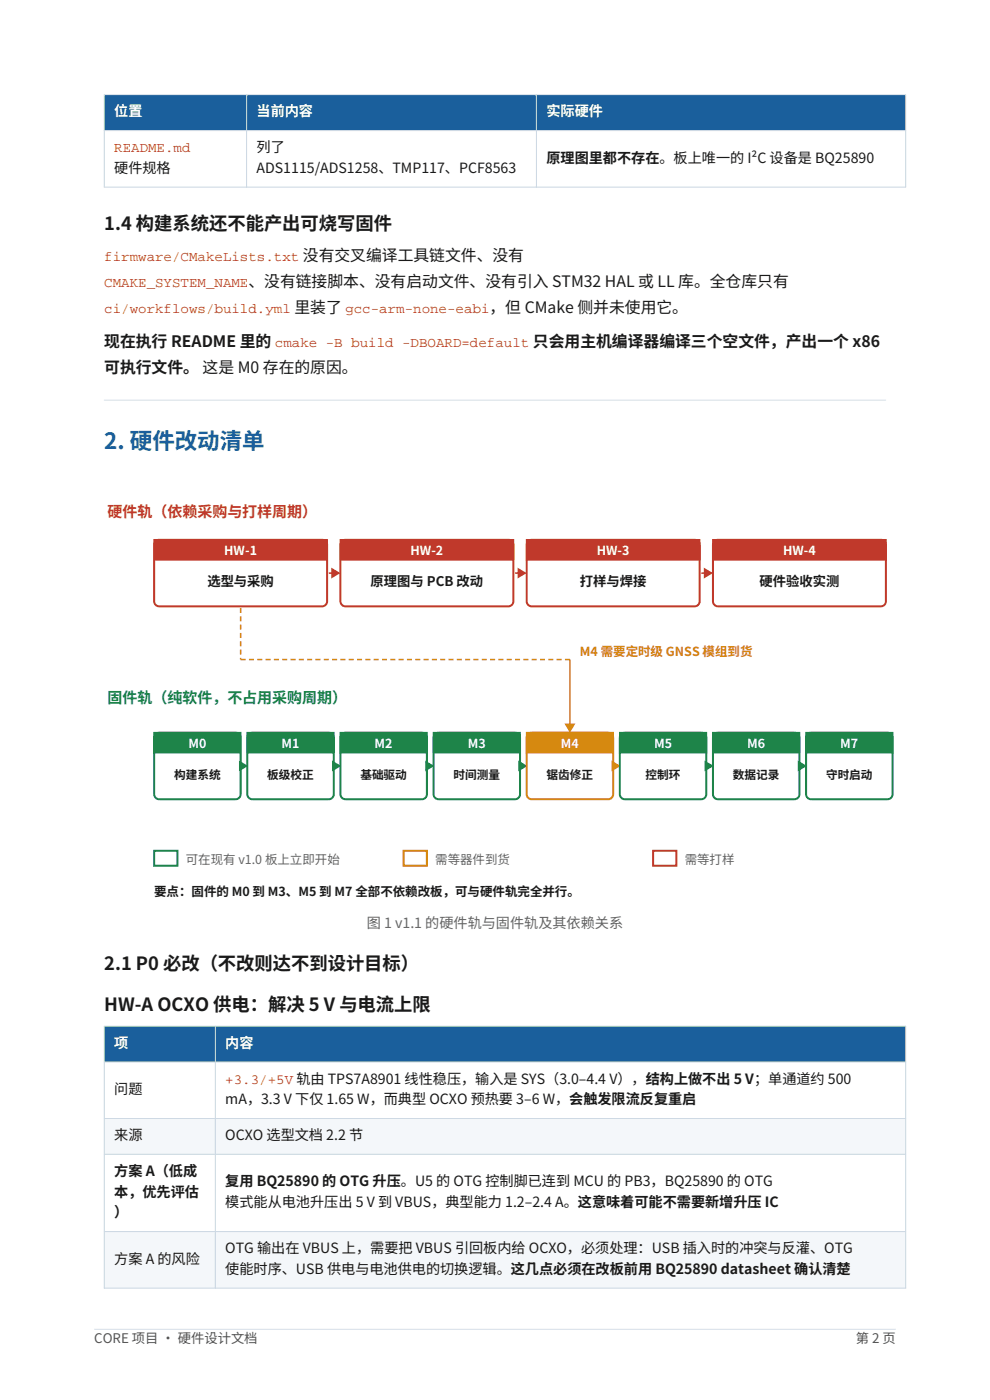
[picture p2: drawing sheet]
<svg xmlns="http://www.w3.org/2000/svg" width="210mm" height="297mm" viewBox="0 0 210 297" stroke-linecap="round" stroke-linejoin="round" font-family="sans-serif">
<path d="M20 282h170" fill="none" stroke="#d5dee7" stroke-width=".21"/>
<path d="M22.1 20.1h170v7.6h-170z" fill-rule="evenodd" fill="#1a5f9c"/>
<path d="M22.1 27.7h170v12h-170z" fill-rule="evenodd" fill="#fff"/>
<path d="M22.1 20.1h170v19.6h-170zM22.1 27.7h170M52.3 20.1v19.6M113.8 20.1v19.6" fill="none" stroke="#c9d6e2" stroke-width=".21"/>
<path d="M22.1 84.9h165.8" fill="none" stroke="#d5dee7" stroke-width=".21"/>
<path d="M32.9 115l.9-.5h34.5a1.06 1.06 0 0 1 1.1 1.1v12a1.06 1.06 0 0 1-1.1 1h-34.5a1.06 1.06 0 0 1-1.1-1v-12z" fill-rule="evenodd" fill="#fff" stroke="#c0392b" stroke-width=".42"/>
<g fill="#c0392b" stroke="#c0392b" stroke-width=".35">
<path d="M70.4 120.7l1.5 .9-1.5 .8z"/>
<path d="M32.7 114.5h36.7v4.3h-36.7z" fill-rule="evenodd"/>
</g>
<path d="M69.7 121.6h2.2" fill="none" stroke="#c0392b" stroke-width=".32"/>
<path d="M72.4 115l.9-.5h34.5a1.06 1.06 0 0 1 1.1 1.1v12a1.06 1.06 0 0 1-1.1 1h-34.5a1.06 1.06 0 0 1-1.1-1v-12z" fill-rule="evenodd" fill="#fff" stroke="#c0392b" stroke-width=".42"/>
<g fill="#c0392b" stroke="#c0392b" stroke-width=".35">
<path d="M110 120.7l1.4 .9-1.4 .8z"/>
<path d="M72.2 114.5h36.7v4.3h-36.7z" fill-rule="evenodd"/>
</g>
<path d="M109.3 121.6h2.1" fill="none" stroke="#c0392b" stroke-width=".32"/>
<path d="M112.2 114.7l.6-.2h34.6a1.06 1.06 0 0 1 1 1.1v12a1.06 1.06 0 0 1-1 1h-34.6a1.06 1.06 0 0 1-1.1-1v-12z" fill-rule="evenodd" fill="#fff" stroke="#c0392b" stroke-width=".42"/>
<g fill="#c0392b" stroke="#c0392b" stroke-width=".35">
<path d="M149.5 120.7l1.4 .9-1.4 .8z"/>
<path d="M111.7 114.5h36.7v4.3h-36.7z" fill-rule="evenodd"/>
</g>
<path d="M148.8 121.6h2.1" fill="none" stroke="#c0392b" stroke-width=".32"/>
<path d="M151.4 115l.9-.5h34.6a1.06 1.06 0 0 1 1 1.1v12a1.06 1.06 0 0 1-1 1h-34.6a1.06 1.06 0 0 1-1.1-1v-12z" fill-rule="evenodd" fill="#fff" stroke="#c0392b" stroke-width=".42"/>
<path d="M151.2 114.5h36.7v4.3h-36.7z" fill-rule="evenodd" fill="#c0392b" stroke="#c0392b" stroke-width=".35"/>
<path d="M32.9 155.9l.9-.5h16.2a1.06 1.06 0 0 1 1 1.1v12a1.06 1.06 0 0 1-1 1.1h-16.2a1.06 1.06 0 0 1-1.1-1.1v-12z" fill-rule="evenodd" fill="#fff" stroke="#1e8449" stroke-width=".42"/>
<g fill="#1e8449" stroke="#1e8449" stroke-width=".35">
<path d="M50.9 161.7l1.4 .8-1.4 .8z"/>
<path d="M32.7 155.4h18.3v4.3h-18.3z" fill-rule="evenodd"/>
</g>
<path d="M51.2 162.5h1.1" fill="none" stroke="#1e8449" stroke-width=".28"/>
<path d="M52.9 155.6l.6-.2h16.2a1.06 1.06 0 0 1 1.1 1.1v12a1.06 1.06 0 0 1-1.1 1.1h-16.2a1.06 1.06 0 0 1-1-1.1v-12z" fill-rule="evenodd" fill="#fff" stroke="#1e8449" stroke-width=".42"/>
<g fill="#1e8449" stroke="#1e8449" stroke-width=".35">
<path d="M70.6 161.7l1.4 .8-1.4 .8z"/>
<path d="M52.5 155.4h18.3v4.3h-18.3z" fill-rule="evenodd"/>
</g>
<path d="M71 162.5h1" fill="none" stroke="#1e8449" stroke-width=".28"/>
<path d="M72.6 155.6l.7-.2h16.2a1.06 1.06 0 0 1 1.1 1.1v12a1.06 1.06 0 0 1-1.1 1.1h-16.2a1.06 1.06 0 0 1-1.1-1.1v-12z" fill-rule="evenodd" fill="#fff" stroke="#1e8449" stroke-width=".42"/>
<g fill="#1e8449" stroke="#1e8449" stroke-width=".35">
<path d="M90.4 161.7l1.4 .8-1.4 .8z"/>
<path d="M72.2 155.4h18.4v4.3h-18.4z" fill-rule="evenodd"/>
</g>
<path d="M90.7 162.5h1.1" fill="none" stroke="#1e8449" stroke-width=".28"/>
<path d="M92.4 155.6l.6-.2h16.3a1.06 1.06 0 0 1 1 1.1v12a1.06 1.06 0 0 1-1 1.1h-16.3a1.06 1.06 0 0 1-1-1.1v-12z" fill-rule="evenodd" fill="#fff" stroke="#1e8449" stroke-width=".42"/>
<g fill="#1e8449" stroke="#1e8449" stroke-width=".35">
<path d="M110.1 161.7l1.4 .8-1.4 .8z"/>
<path d="M92 155.4h18.3v4.3h-18.3z" fill-rule="evenodd"/>
</g>
<path d="M110.5 162.5h1" fill="none" stroke="#1e8449" stroke-width=".28"/>
<path d="M112.2 155.6l.6-.2h16.2a1.06 1.06 0 0 1 1.1 1.1v12a1.06 1.06 0 0 1-1.1 1.1h-16.2a1.06 1.06 0 0 1-1.1-1.1v-12z" fill-rule="evenodd" fill="#fff" stroke="#d68910" stroke-width=".42"/>
<g fill="#d68910" stroke="#d68910" stroke-width=".35">
<path d="M129.9 161.7l1.4 .8-1.4 .8z"/>
<path d="M111.7 155.4h18.4v4.3h-18.4z" fill-rule="evenodd"/>
</g>
<path d="M130.2 162.5h1.1" fill="none" stroke="#d68910" stroke-width=".28"/>
<path d="M131.7 155.9l.8-.5h16.3a1.06 1.06 0 0 1 1 1.1v12a1.06 1.06 0 0 1-1 1.1h-16.3a1.06 1.06 0 0 1-1-1.1v-12z" fill-rule="evenodd" fill="#fff" stroke="#1e8449" stroke-width=".42"/>
<g fill="#1e8449" stroke="#1e8449" stroke-width=".35">
<path d="M149.6 161.7l1.5 .8-1.5 .8z"/>
<path d="M131.5 155.4h18.3v4.3h-18.3z" fill-rule="evenodd"/>
</g>
<path d="M150 162.5h1.1" fill="none" stroke="#1e8449" stroke-width=".28"/>
<path d="M151.4 155.9l.9-.5h16.2a1.06 1.06 0 0 1 1.1 1.1v12a1.06 1.06 0 0 1-1.1 1.1h-16.2a1.06 1.06 0 0 1-1.1-1.1v-12z" fill-rule="evenodd" fill="#fff" stroke="#1e8449" stroke-width=".42"/>
<g fill="#1e8449" stroke="#1e8449" stroke-width=".35">
<path d="M169.4 161.7l1.4 .8-1.4 .8z"/>
<path d="M151.2 155.4h18.4v4.3h-18.4z" fill-rule="evenodd"/>
</g>
<path d="M169.8 162.5h1" fill="none" stroke="#1e8449" stroke-width=".28"/>
<path d="M171.2 155.9l.8-.5h16.3a1.06 1.06 0 0 1 1 1.1v12a1.06 1.06 0 0 1-1 1.1h-16.3a1.06 1.06 0 0 1-1-1.1v-12z" fill-rule="evenodd" fill="#fff" stroke="#1e8449" stroke-width=".42"/>
<path d="M171 155.4h18.3v4.3h-18.3z" fill-rule="evenodd" fill="#1e8449" stroke="#1e8449" stroke-width=".35"/>
<path d="M51 129v10.9M51 139.9h69.9" fill="none" stroke="#d68910" stroke-width=".32" stroke-dasharray="1.1 .7" stroke-linecap="butt"/>
<path d="M120.9 139.9v15.2" fill="none" stroke="#d68910" stroke-width=".32"/>
<path d="M120 153.7h1.7l-.8 1.4z" fill="#d68910" stroke="#d68910" stroke-width=".35"/>
<path d="M32.7 180.5h4.9v3.2h-4.9z" fill-rule="evenodd" fill="#fff" stroke="#1e8449" stroke-width=".42"/>
<path d="M85.6 180.5h5v3.2h-5z" fill-rule="evenodd" fill="#fff" stroke="#d68910" stroke-width=".42"/>
<path d="M138.5 180.5h5v3.2h-5z" fill-rule="evenodd" fill="#fff" stroke="#c0392b" stroke-width=".42"/>
<path d="M22.1 217.7h170v7.6h-170z" fill-rule="evenodd" fill="#1a5f9c"/>
<path d="M22.1 225.3h170v12h-170z" fill-rule="evenodd" fill="#fff"/>
<path d="M22.1 237.3h170v7.6h-170z" fill-rule="evenodd" fill="#f4f7fa"/>
<path d="M22.1 244.9h170v16.4h-170z" fill-rule="evenodd" fill="#fff"/>
<path d="M22.1 261.3h170v12h-170z" fill-rule="evenodd" fill="#f4f7fa"/>
<path d="M22.1 217.7h170v55.6h-170zM45.7 217.7v55.6M22.1 225.3h170M22.1 237.3h170M22.1 244.9h170M22.1 261.3h170" fill="none" stroke="#c9d6e2" stroke-width=".21"/>
<text font-size="4.8" fill="#1a5f9c" x="22.1" y="95.3">2. 硬件改动清单</text>
<g font-size="3.9" fill="#1a1a1a">
<text x="22.1" y="48.9">1.4 构建系统还不能产出可烧写固件</text>
<text x="22.1" y="205.7">2.1 P0 必改（不改则达不到设计目标）</text>
<text x="22.1" y="214.5">HW-A OCXO 供电：解决 5 V 与电流上限</text>
</g>
<g font-size="3.4" fill="#1a1a1a">
<text x="22.1" y="73.6">现在执行 README 里的 cmake -B build -DBOARD=default 只会用主机编译器编译三个空文件，产出一个 x86</text>
<text x="22.1" y="79">可执行文件。 这是 M0 存在的原因。</text>
</g>
<text font-size="3.2" fill="#c0392b" x="22.8" y="109.6">硬件轨（依赖采购与打样周期）</text>
<text font-size="3.2" fill="#1e8449" x="22.8" y="149.1">固件轨（纯软件，不占用采购周期）</text>
<g font-size="3" fill="#fff">
<text x="24.2" y="24.7">位置</text>
<text x="54.4" y="24.7">当前内容</text>
<text x="115.9" y="24.7">实际硬件</text>
<text x="24.2" y="222.3">项</text>
<text x="47.8" y="222.3">内容</text>
</g>
<g font-size="3" fill="#b5451b">
<text x="24.2" y="32.3">README.md</text>
<text x="22.1" y="55.4">firmware/CMakeLists.txt 没有交叉编译工具链文件、没有</text>
<text x="22.1" y="60.9">CMAKE_SYSTEM_NAME、没有链接脚本、没有启动文件、没有引入 STM32 HAL 或 LL 库。全仓库只有</text>
<text x="22.1" y="66.3">ci/workflows/build.yml 里装了 gcc-arm-none-eabi，但 CMake 侧并未使用它。</text>
<text x="47.8" y="229.9">+3.3/+5V 轨由 TPS7A8901 线性稳压，输入是 SYS（3.0–4.4 V），结构上做不出 5 V；单通道约 500</text>
</g>
<g font-size="3" fill="#1a1a1a">
<text x="54.4" y="32.3">列了</text>
<text x="115.9" y="34.5">原理图里都不存在。板上唯一的 I²C 设备是 BQ25890</text>
<text x="24.2" y="36.7">硬件规格</text>
<text x="54.4" y="36.7">ADS1115/ADS1258、TMP117、PCF8563</text>
<text x="24.2" y="232.1">问题</text>
<text x="47.8" y="234.3">mA，3.3 V 下仅 1.65 W，而典型 OCXO 预热要 3–6 W，会触发限流反复重启</text>
<text x="24.2" y="241.9">来源</text>
<text x="47.8" y="241.9">OCXO 选型文档 2.2 节</text>
<text x="24.2" y="249.5">方案 A（低成</text>
<text x="47.8" y="251.7">复用 BQ25890 的 OTG 升压。U5 的 OTG 控制脚已连到 MCU 的 PB3，BQ25890 的 OTG</text>
<text x="24.2" y="253.9">本，优先评估</text>
<text x="47.8" y="256.1">模式能从电池升压出 5 V 到 VBUS，典型能力 1.2–2.4 A。这意味着可能不需要新增升压 IC</text>
<text x="24.2" y="258.3">）</text>
<text x="24.2" y="268.1">方案 A 的风险</text>
<text x="47.8" y="265.9">OTG 输出在 VBUS 上，需要把 VBUS 引回板内给 OCXO，必须处理：USB 插入时的冲突与反灌、OTG</text>
<text x="47.8" y="270.3">使能时序、USB 供电与电池供电的切换逻辑。这几点必须在改板前用 BQ25890 datasheet 确认清楚</text>
</g>
<text font-size="3" fill="#666" x="77.8" y="196.9">图 1 v1.1 的硬件轨与固件轨及其依赖关系</text>
<g font-size="2.8" fill="#1a1a1a">
<text x="44" y="124.4">选型与采购</text>
<text x="78.6" y="124.4">原理图与 PCB 改动</text>
<text x="123" y="124.4">打样与焊接</text>
<text x="161.1" y="124.4">硬件验收实测</text>
</g>
<g font-size="2.8" fill="#555">
<text x="20" y="285">CORE 项目 · 硬件设计文档</text>
<text x="181.5" y="285">第 2 页</text>
</g>
<g font-size="2.6" fill="#fff">
<text x="47.6" y="117.7">HW-1</text>
<text x="87.1" y="117.7">HW-2</text>
<text x="126.6" y="117.7">HW-3</text>
<text x="166.1" y="117.7">HW-4</text>
<text x="40" y="158.6">M0</text>
<text x="59.7" y="158.6">M1</text>
<text x="79.5" y="158.6">M2</text>
<text x="99.2" y="158.6">M3</text>
<text x="119" y="158.6">M4</text>
<text x="138.7" y="158.6">M5</text>
<text x="158.5" y="158.6">M6</text>
<text x="178.3" y="158.6">M7</text>
</g>
<text font-size="2.6" fill="#d68910" x="123" y="139.2">M4 需要定时级 GNSS 模组到货</text>
<g font-size="2.6" fill="#666">
<text x="39.4" y="183.3">可在现有 v1.0 板上立即开始</text>
<text x="92.3" y="183.3">需等器件到货</text>
<text x="145.2" y="183.3">需等打样</text>
</g>
<text font-size="2.6" fill="#1a1a1a" x="32.7" y="190">要点：固件的 M0 到 M3、M5 到 M7 全部不依赖改板，可与硬件轨完全并行。</text>
<g font-size="2.5" fill="#1a1a1a">
<text x="36.9" y="165.3">构建系统</text>
<text x="56.7" y="165.3">板级校正</text>
<text x="76.4" y="165.3">基础驱动</text>
<text x="96.2" y="165.3">时间测量</text>
<text x="116" y="165.3">锯齿修正</text>
<text x="136.9" y="165.3">控制环</text>
<text x="155.5" y="165.3">数据记录</text>
<text x="175.2" y="165.3">守时启动</text>
</g>
</svg>
